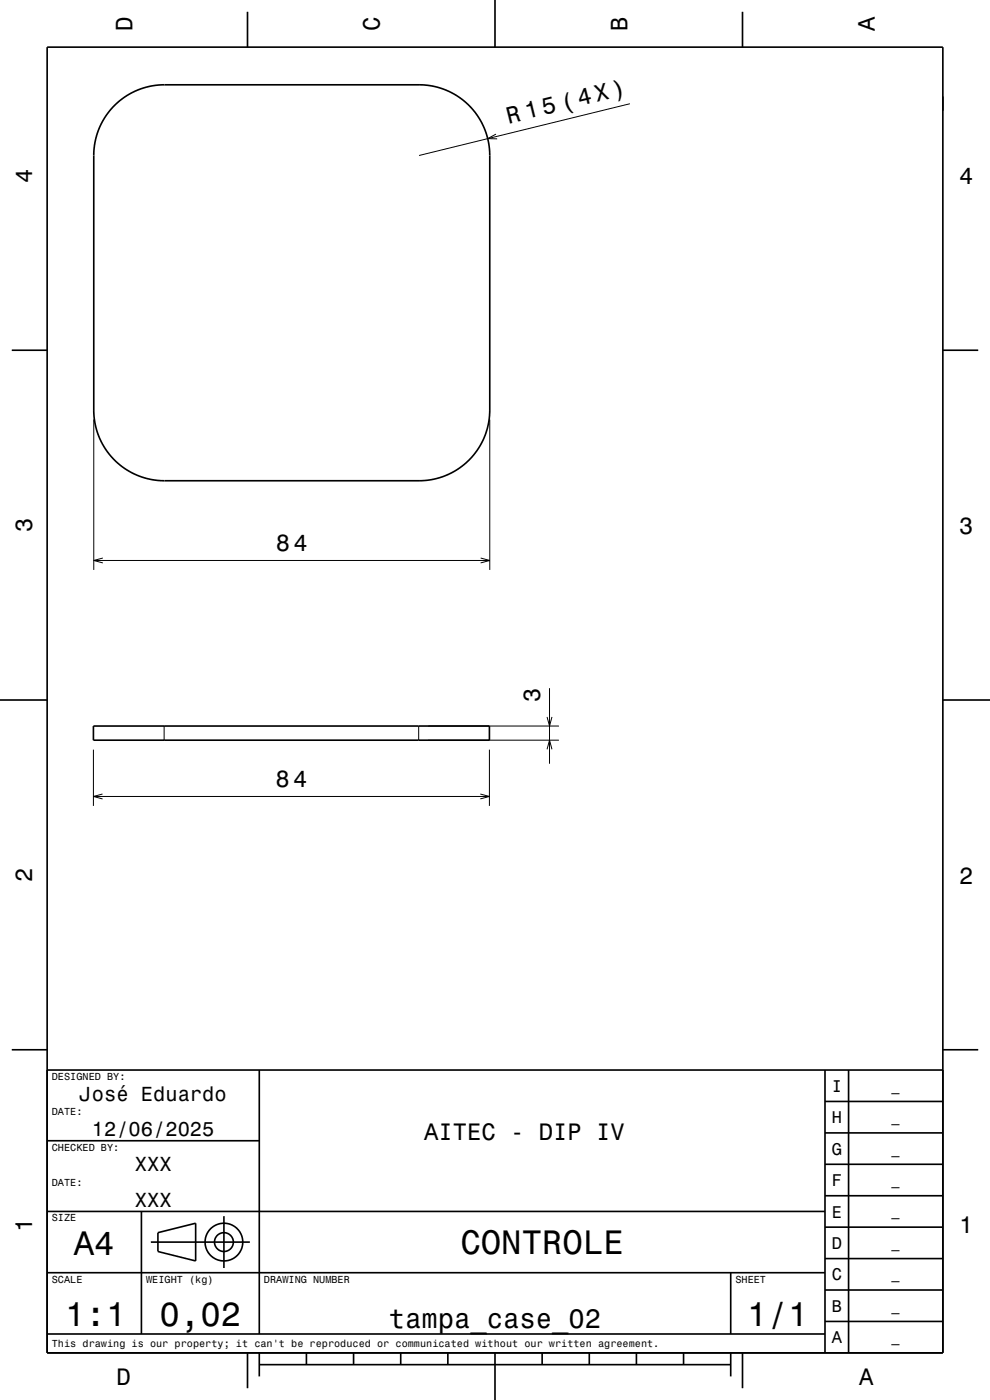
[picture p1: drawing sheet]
<svg xmlns="http://www.w3.org/2000/svg" width="210mm" height="297mm" viewBox="0 0 210 297" stroke-linecap="round" stroke-linejoin="round" font-family="sans-serif">
<g fill="none" stroke="#000" stroke-width=".21">
<path d="M105.2 28.4l-1.7 1 2 .1M133.6 22l-44.7 11M19.9 89v31.9M103.9 89v31.9M19.9 118.9h84M21.8 118.4l-1.9 .5 1.9 .5M102 118.4l1.9 .5-1.9 .5M19.8 159v12M34.8 154v3M88.8 154v3M90.8 157h27.8M90.8 154h27.8"/>
<path d="M103.8 159v12M116 152.1l.6 1.9 .5-1.9M116 159l.6-2 .5 2M116.6 146v16M19.8 169h84M21.7 168.4l-1.9 .6 1.9 .5M101.9 168.4l1.9 .6-1.9 .5"/>
</g>
<g fill="none" stroke="#000" stroke-width=".35">
<path d="M10 10h190v277h-190zM52.5 2.5v7.5M105 0v10M157.5 2.5v7.5M24.3 22.4l2.1-1.8 2.4-1.3 2.6-.9 2.5-.4h55l3 .3 2.9 .9 2.6 1.4 2.1 1.8 1.8 2.1 1.2 2.2 .9 2.6 .5 2.7v55l-.3 3-.9 2.9-1.3 2.4-1.9 2.3-1.9 1.6-2.4 1.4-2.6 .9-2.7 .5h-55.1l-3-.3-2.8-.9-2.6-1.5-2.1-1.7-1.8-2.1-1.3-2.4-.9-2.6-.4-2.5v-55.3l.4-3 .8-2.6 1.3-2.4zM2.5 74.3h7.5M200 74.3h7.5M0 148.5h10M19.8 154h84v3h-84zM200 148.5h10M2.5 222.7h7.5M10 227h190"/>
<path d="M55 227v56M175 233.7h25M175 227v60M180 227v60M200 222.7h7.5M10 257h165M10 242h45M30 257v26M47.5 258v11M175 253.7h25M175 247h25M175 240.3h25"/>
<path d="M10 270h165M32 263.5h21M33.5 261.5l8-2v8l-8-2zM155 270v13M175 273.7h25M175 267h25M175 260.3h25M10 283h165M52.5 287v7.5M55 289.5h100M55 287v5M65 287v2.5"/>
<path d="M75 287v2.5M85 287v2.5M95 287v2.5M105 287v10M115 287v2.5M125 287v2.5M135 287v2.5M145 287v2.5M155 287v5M157.5 287v7.5M175 280.3h25"/>
<circle cx="47.5" cy="263.5" r="2"/>
<circle cx="47.5" cy="263.5" r="4"/>
</g>
<g font-size="7.2">
<text x="15.7" y="266.3">A4</text>
<text x="97.7" y="266.1">CONTROLE</text>
<text x="13.8" y="281.3">1:1</text>
<text x="33.8" y="281.3">0,02</text>
<text x="158.5" y="281.3">1/1</text>
</g>
<text font-size="5.8" x="82.4" y="281.6">tampa_case_02</text>
<g font-size="5">
<text x="28.1" y="6.5" transform="rotate(-90 28.1 6.5)">D</text>
<text x="80.6" y="6.5" transform="rotate(-90 80.6 6.5)">C</text>
<text x="133.1" y="6.5" transform="rotate(-90 133.1 6.5)">B</text>
<text x="185.6" y="6.5" transform="rotate(-90 185.6 6.5)">A</text>
<text x="107.8" y="26.3" transform="rotate(-14 107.8 26.3)">R 15 (4X)</text>
<text x="6.8" y="38.7" transform="rotate(-90 6.8 38.7)">4</text>
<text x="203.5" y="39">4</text>
<text x="6.8" y="112.9" transform="rotate(-90 6.8 112.9)">3</text>
<text x="203.5" y="113.2">3</text>
<text x="58.5" y="116.9">84</text>
<text x="114.6" y="149" transform="rotate(-90 114.6 149)">3</text>
<text x="58.4" y="167">84</text>
<text x="6.8" y="187.1" transform="rotate(-90 6.8 187.1)">2</text>
<text x="203.5" y="187.4">2</text>
<text x="90" y="241.9">AITEC - DIP IV</text>
<text x="6.8" y="261.3" transform="rotate(-90 6.8 261.3)">1</text>
<text x="203.5" y="261.6">1</text>
<text x="24.7" y="293.8">D</text>
<text x="182.2" y="293.8">A</text>
</g>
<g font-size="4.3">
<text x="16.9" y="233.5">José Eduardo</text>
<text x="19.5" y="241">12/06/2025</text>
<text x="28.6" y="248.5">XXX</text>
<text x="28.6" y="256">XXX</text>
</g>
<g font-size="3.6">
<text x="176.4" y="231.6">I</text>
<text x="176.4" y="238.3">H</text>
<text x="176.4" y="245">G</text>
<text x="176.4" y="251.6">F</text>
<text x="176.4" y="258.3">E</text>
<text x="176.4" y="265">D</text>
<text x="176.4" y="271.6">C</text>
<text x="176.4" y="278.3">B</text>
<text x="176.4" y="285">A</text>
</g>
<g font-size="2.9">
<text x="189.1" y="231.4">_</text>
<text x="189.1" y="238">_</text>
<text x="189.1" y="244.7">_</text>
<text x="189.1" y="251.4">_</text>
<text x="189.1" y="258">_</text>
<text x="189.1" y="264.7">_</text>
<text x="189.1" y="271.4">_</text>
<text x="189.1" y="278">_</text>
<text x="189.1" y="284.7">_</text>
</g>
<g font-size="2.2">
<text x="11" y="229.1">DESIGNED BY:</text>
<text x="11" y="236.6">DATE:</text>
<text x="11" y="244.1">CHECKED BY:</text>
<text x="11" y="251.6">DATE:</text>
<text x="11" y="259.1">SIZE</text>
<text x="11" y="272.1">SCALE</text>
<text x="31" y="272.1">WEIGHT (kg)</text>
<text x="56" y="272.1">DRAWING NUMBER</text>
<text x="156" y="272.1">SHEET</text>
<text x="11" y="285.8">This drawing is our property; it can't be reproduced or communicated without our written agreement.</text>
</g>
</svg>
